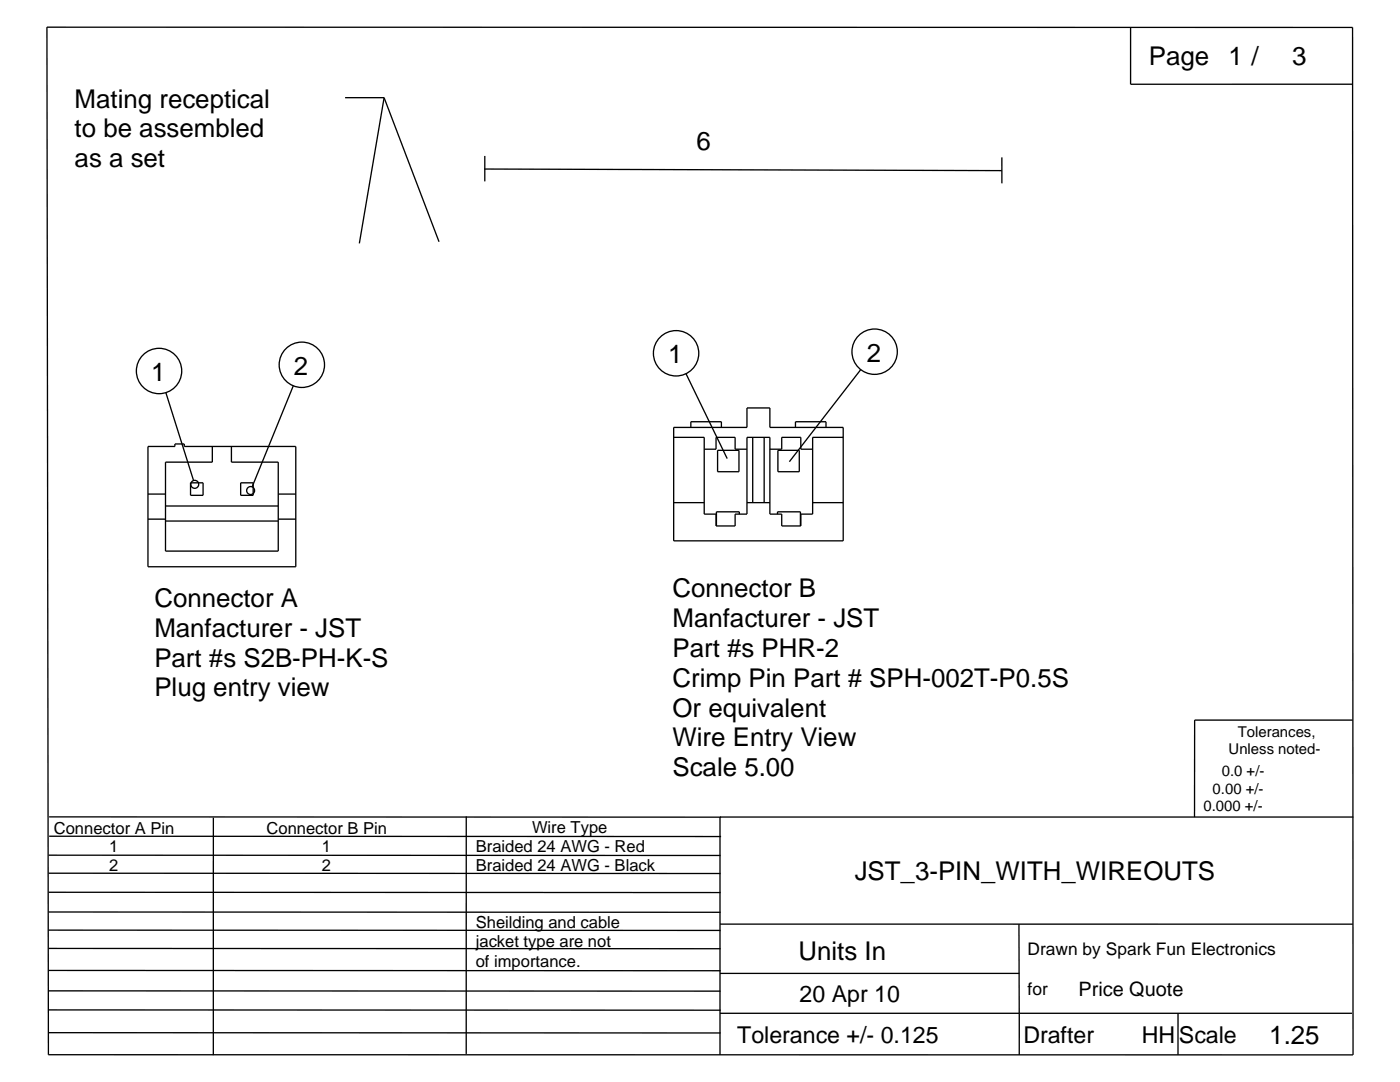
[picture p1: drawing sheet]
<svg xmlns="http://www.w3.org/2000/svg" width="279mm" height="216mm" viewBox="0 0 279 216" stroke-linecap="round" stroke-linejoin="round" font-family="sans-serif">
<g fill="none" stroke="#000" stroke-width=".26">
<path d="M9.4 5.4l.3 205.1h260.3l-.1-205-260.5-.1M68.9 19.5h7.8M76.7 19.5l-5 29.1M76.7 19.5l10.9 28.7M225.6 5.6v11.2h44.3M96.6 33.7l103.3 .3M96.8 31.1v5.1M199.9 31.4v5.2M33.1 78.3l5.5 17.6M58.5 77l-8.2 20.1M136.9 74.6l8.2 16.9M171.8 73.8l-14.3 18.3"/>
<path d="M29.5 89.1h5.4v-.5h1.9v.5h22.2v24h-29.5zM29.5 98.6h3.5M38 96.3h2.5v2.5h-2.5zM42.4 89.1v3.1h-9.4v17.8h22.5v-17.8h-9.3v-3.1M48 96.3h2.5v2.5h-2.5zM55.5 98.6h3.5M134.4 85.3h14.7v-3.9h4.5v3.9h14.7v22.6h-33.9zM134.4 87.3h6.1v15.3h2.4v2.3h3.8v-2.3h2.4v-15.3h4.5v15.3h2.4v2.3h3.8v-2.3h2.4v-15.3h6.1M137.9 85.3v-1.1h6.1v1.1M140.5 89.6h2.4v-2.3h3.8v2.3h2.4M143.2 89.9h4.3v4.2h-4.3zM150.2 87.3v13"/>
<path d="M152.5 87.3v13M153.6 89.6h2.4v-2.3h3.8v2.3h2.4M155.2 89.9h4.3v4.2h-4.3zM158.8 85.3v-1.1h6v1.1M29.5 103.6h3.5M33 104h22.5M33 101h22.5M55.5 103.6h3.5M134.4 100.3h6.1M147.6 102.6v-.5h-4.6v2.8M149.1 100.3h4.5M155.2 102.6v-.5h4.5v2.8"/>
<path d="M162.2 100.3h6.1M270 143.7h-31.6v19.3M9.7 174.2l134.1 .1M9.7 170.6l134.1 .1M9.7 178l134.1 .1M9.8 163h260.3M9.8 166.9h134.1M42.6 163.2v47.3M93.1 162.9l-.1 47.4M143.7 163v47.5M9.7 197.7l134.1 .1M9.7 185.6l134.1 .1"/>
<path d="M9.7 193.6l134.1 .1M9.7 189.2l134.1 .1M9.7 182h134.1M143.7 194.2h59.7M143.7 184.4h126.3M203.4 184.4v26.1M9.7 206.1h134.1M9.7 201.5l134.1 .1M143.7 202.2h126.1M235.1 202.2v8.3"/>
<circle cx="31.7" cy="74" r="4.5"/>
<circle cx="60.2" cy="72.8" r="4.5"/>
<circle cx="134.9" cy="70.5" r="4.5"/>
<circle cx="174.6" cy="70.2" r="4.5"/>
<circle cx="38.9" cy="96.6" r=".79"/>
<circle cx="50" cy="97.9" r=".79"/>
</g>
<g font-size="5.2">
<text x="229.3" y="13.1">Page</text>
<text x="245.1" y="13.1">1 /</text>
<text x="257.8" y="13.1">3</text>
<text x="14.9" y="21.5">Mating receptical</text>
<text x="14.9" y="27.4">to be assembled</text>
<text x="14.9" y="33.4">as a set</text>
<text x="139" y="30">6</text>
<text x="30.2" y="76">1</text>
<text x="58.7" y="74.8">2</text>
<text x="133.3" y="72.5">1</text>
<text x="173" y="72.2">2</text>
<text x="134.2" y="119.2">Connector B</text>
<text x="30.8" y="121.1">Connector A</text>
<text x="134.2" y="125.1">Manfacturer - JST</text>
<text x="30.8" y="127.1">Manfacturer - JST</text>
<text x="134.2" y="131.1">Part #s PHR-2</text>
<text x="30.8" y="133">Part #s S2B-PH-K-S</text>
<text x="134.2" y="137">Crimp Pin Part # SPH-002T-P0.5S</text>
<text x="30.8" y="139">Plug entry view</text>
<text x="134.2" y="143">Or equivalent</text>
<text x="134.2" y="148.9">Wire Entry View</text>
<text x="134.2" y="154.9">Scale 5.00</text>
<text x="170.6" y="175.7">JST_3-PIN_WITH_WIREOUTS</text>
<text x="159.4" y="191.6">Units In</text>
<text x="253.3" y="208.3">1.25</text>
</g>
<g font-size="4.6">
<text x="159.6" y="199.9">20 Apr 10</text>
<text x="147.1" y="208.1">Tolerance +/- 0.125</text>
<text x="204.2" y="208.2">Drafter</text>
<text x="227.9" y="208.2">HH</text>
<text x="235.3" y="208.1">Scale</text>
</g>
<text font-size="4" x="215.2" y="198.8">Price Quote</text>
<g font-size="3.5">
<text x="205.1" y="190.5">Drawn by Spark Fun Electronics</text>
<text x="205.1" y="198.5">for</text>
</g>
<g font-size="3.3">
<text x="10.7" y="166.5">Connector A Pin</text>
<text x="53.2" y="166.3">Connector B Pin</text>
<text x="106.2" y="166.2">Wire Type</text>
<text x="21.8" y="170.1">1</text>
<text x="21.8" y="173.9">2</text>
<text x="64.2" y="169.9">1</text>
<text x="64.2" y="173.7">2</text>
<text x="95" y="170">Braided 24 AWG - Red</text>
<text x="95" y="173.8">Braided 24 AWG - Black</text>
<text x="95" y="185.2">Sheilding and cable</text>
<text x="95" y="189">jacket type are not</text>
<text x="95" y="192.9">of importance.</text>
</g>
<g font-size="3">
<text x="247" y="147.1">Tolerances,</text>
<text x="243.8" y="154.9">0.0 +/-</text>
<text x="245.2" y="150.5">Unless noted-</text>
<text x="240.2" y="161.8">0.000 +/-</text>
<text x="242" y="158.3">0.00 +/-</text>
</g>
</svg>
